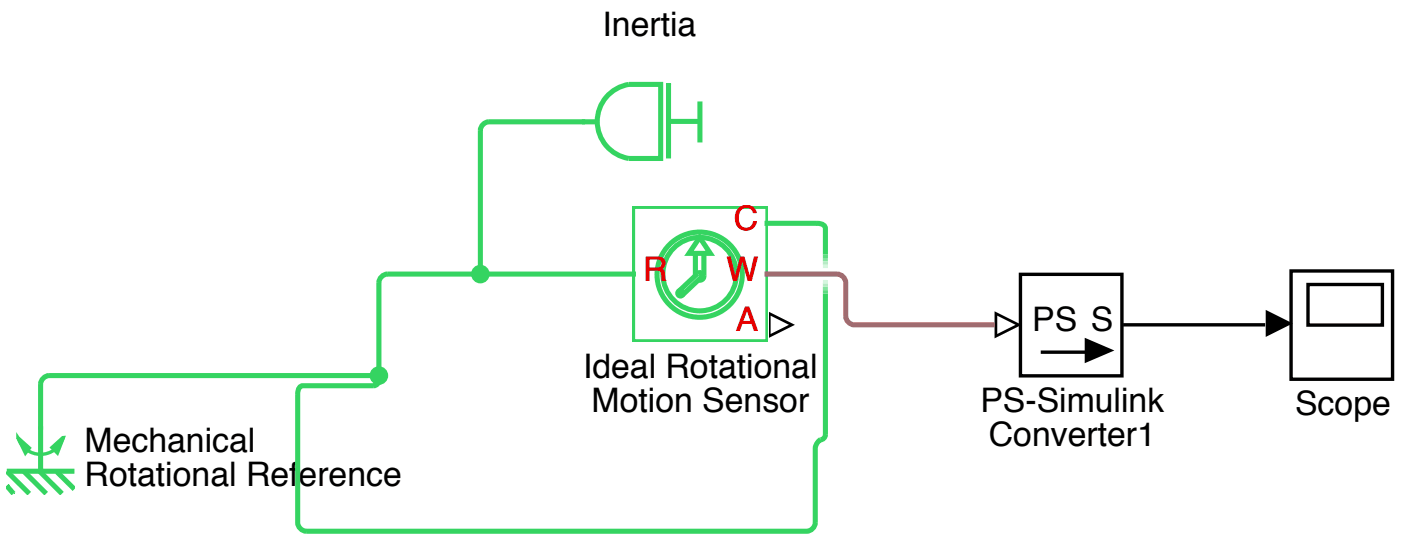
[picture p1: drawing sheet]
<svg xmlns="http://www.w3.org/2000/svg" width="146mm" height="56mm" viewBox="0 0 146 56" stroke-linecap="round" stroke-linejoin="round" font-family="sans-serif">
<!-- layer: Layer 1 -->
<path d="M.7 49.1l2.4 2.4M2.5 49.1l2.3 2.4M4.1 49.1l2.4 2.4" fill="none" stroke="#35d461" stroke-width=".53"/>
<g fill="#35d461">
<path d="M1.5 51.4l.1 .1z"/>
<path d="M5.8 49.1l.1 .1z"/>
</g>
<path d="M.8 50.8l-.1-.1 .7 .8M5.9 49.2l1.9 1.8" fill="none" stroke="#35d461" stroke-width=".53"/>
<path d="M1.9 45.6a2.45 2.45 0 0 0 2.3 1.8 2.45 2.45 0 0 0 2.4-1.8" fill="none" stroke="#35d461" stroke-width=".35"/>
<path d="M1.9 45.6l1.2 1.1-.4 .5z" fill="#35d461"/>
<path d="M1.9 45.6l1.2 1.1-.4 .5z" fill="none" stroke="#35d461" stroke-width=".35"/>
<path d="M5.4 46.7l1.2-1.1-.6 1.6z" fill="#35d461"/>
<path d="M5.4 46.7l1.2-1.1-.6 1.6z" fill="none" stroke="#35d461" stroke-width=".35"/>
<path d="M.7 49.1h7.1M4.2 44.4v4.7" fill="none" stroke="#35d461" stroke-width=".53"/>
<path d="M4.2 44.4v4.7" fill="none" stroke="#35d461" stroke-width=".1"/>
<path d="M80.2 32.7l2.4 1.2-2.4 1.1z" fill="#fff"/>
<path d="M80.1 32.5v2.8l2.8-1.4zM80.4 32.9l1.9 1-1.9 .9z" fill="#000"/>
<path d="M66 21.4h14.1v14.1h-14.1z" fill="#fff"/>
<path d="M72.5 26.4v2.3M72.7 28.5l-2 1.9M73.4 26.4v2.3" fill="none" stroke="#35d461" stroke-width=".53"/>
<path d="M73.2 28.8v.1z" fill="#35d461"/>
<g fill="none" stroke="#35d461" stroke-width=".53">
<path d="M66 21.5h14.1v14.1h-14.1zM72.7 28.5a.29 .29 0 0 1 .5 0 .29 .29 0 0 1-.1 .5M73 24.8l1.1 1.6h-2.2zM73.2 28.9l-2 1.8M73.4 28.7a.42 .42 0 0 1-.5 .5"/>
<circle cx="71" cy="30.6" r=".28"/>
<circle cx="73" cy="28.6" r="4.4"/>
<circle cx="73" cy="28.6" r="3.8"/>
</g>
<path d="M103.9 32.7l2.3 1.2-2.3 1.1z" fill="#fff"/>
<path d="M103.7 32.5v2.8l2.8-1.4zM104 32.9l1.9 1-1.9 .9z" fill="#000"/>
<path d="M106.6 28.4h10.6v10.6h-10.6z" fill="#fff"/>
<path d="M106.4 28.6h10.6v10.6h-10.6zM108.5 36.7h6M113.3 35.5l2.5 1-2.5 1.1z" fill="none" stroke="#000" stroke-width=".35"/>
<path d="M113.3 35.5l2.5 1-2.5 1.1z" fill="#000"/>
<path d="M134.8 28.1h10.6v11.3h-10.6z" fill="#fff"/>
<path d="M134.6 28.3h10.6v11.2h-10.6zM136.4 29.7h7.8v4.2h-7.8z" fill="none" stroke="#000" stroke-width=".35"/>
<path d="M60.7 5.5h14.1v14.1h-14.1z" fill="#fff"/>
<path d="M63.5 9.8a3.9 3.9 0 0 1 2.1-1h3.3v7.7h-3.3a3.9 3.9 0 0 1-3.1-2.7 3.9 3.9 0 0 1 1-4zM69.7 8.8v-.1v7.8M69.7 12.7h3.2M73 10.6v4.3" fill="none" stroke="#35d461" stroke-width=".53"/>
<path d="M60.7 5.6h14.1v14.2h-14.1z" fill="none" stroke="#fff" stroke-width=".53"/>
<path d="M60.7 12.7h1.6z" fill="#35d461"/>
<path d="M62.3 12.7h-11.3a.95 .95 0 0 0-.9 .9v15M39.5 39.2h-34.4a.95 .95 0 0 0-.9 .8v4.8M66.3 28.6h-25.9a.95 .95 0 0 0-.9 .9v9.7M79.7 23.3h5.5a.71 .71 0 0 1 .9 .5v2.7M86.1 30.6v14.7a.75 .75 0 0 1-.7 .6l-.3 .5-.1 .3v7.8a.95 .95 0 0 1-.9 .9h-52.2a.95 .95 0 0 1-.9-.9v-13.4a.71 .71 0 0 1 .6-.9h7.4l.2-.1 .2-.2 .1-.7" fill="none" stroke="#35d461" stroke-width=".53"/>
<path d="M86.1 26.5v.4M86.1 30.3v.3" fill="none" stroke="#5ddd81" stroke-width=".53"/>
<path d="M86.1 26.9v.4M86.1 29.9v.4" fill="none" stroke="#86e5a0" stroke-width=".53"/>
<path d="M86.1 27.3v.3M86.1 29.5v.4" fill="none" stroke="#aeeec0" stroke-width=".53"/>
<path d="M86.1 27.6v.4M86.1 29.2v.3" fill="none" stroke="#d7f6df" stroke-width=".53"/>
<g fill="#35d461">
<circle cx="50.1" cy="28.6" r=".97"/>
<circle cx="39.5" cy="39.2" r=".97"/>
</g>
<path d="M132 32.3l2.8 1.4-2.8 1.4z" fill="#000"/>
<path d="M117.1 33.9h14.8" fill="none" stroke="#000" stroke-width=".35"/>
<path d="M79.7 28.6h7.6a.95 .95 0 0 1 .9 .9v3.5a.95 .95 0 0 0 .9 .9h14.6" fill="none" stroke="#a06c70" stroke-width=".53"/>
<g font-size="3.5">
<text x="62.8" y="3.8">Inertia</text>
<text x="107.7" y="34.6">PS S</text>
<text x="60.8" y="39.4">Ideal Rotational</text>
<text x="8.8" y="47.2">Mechanical</text>
<text x="61.7" y="42.9">Motion Sensor</text>
<text x="102.2" y="42.9">PS-Simulink</text>
<text x="103.1" y="46.5">Converter1</text>
<text x="135.1" y="43.3">Scope</text>
<text x="8.8" y="50.7">Rotational Ref</text>
<text x="31.1" y="50.7">erence</text>
</g>
<g font-size="3.5" fill="#f00">
<text x="76.5" y="24">C</text>
<text x="67.1" y="29.3">R</text>
<text x="75.7" y="29.3">W</text>
<text x="76.7" y="34.6">A</text>
</g>
</svg>
